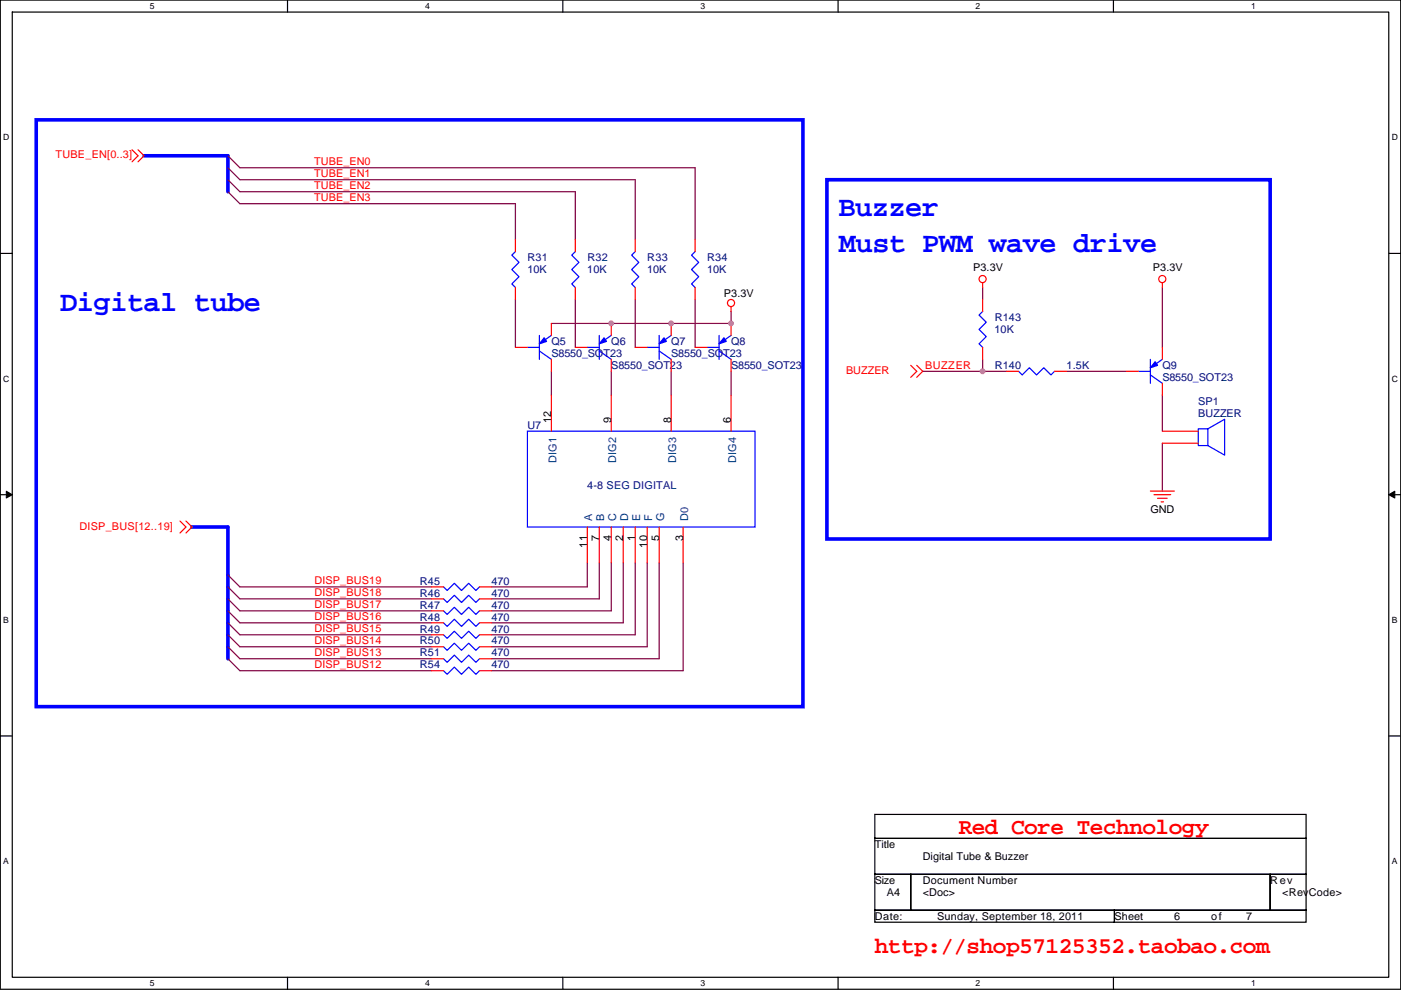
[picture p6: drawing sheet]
<svg xmlns="http://www.w3.org/2000/svg" width="297mm" height="210mm" viewBox="0 0 297 210" stroke-linecap="round" stroke-linejoin="round" font-family="sans-serif">
<path d="M.1 0h296.9v209.8h-296.9zM2.6 2.6h291.8v204.7h-291.8z" fill="none" stroke="#000" stroke-width=".25"/>
<g fill="#fff">
<path d="M31.8 .3h1v2h-1z"/>
<path d="M31.8 207.5h1v2.1h-1z"/>
</g>
<path d="M61 0v2.6M61 207.3v2.5" fill="none" stroke="#000" stroke-width=".25"/>
<g fill="#fff">
<path d="M90.1 .3h1v2h-1z"/>
<path d="M90.1 207.5h1v2.1h-1z"/>
</g>
<path d="M119.3 0v2.6M119.3 207.3v2.5" fill="none" stroke="#000" stroke-width=".25"/>
<g fill="#fff">
<path d="M148.5 .3h1v2h-1z"/>
<path d="M148.5 207.5h1v2.1h-1z"/>
</g>
<path d="M177.7 0v2.6M177.7 207.3v2.5" fill="none" stroke="#000" stroke-width=".25"/>
<g fill="#fff">
<path d="M206.9 .3h1v2h-1z"/>
<path d="M206.9 207.5h1v2.1h-1z"/>
</g>
<path d="M236.1 0v2.6M236.1 207.3v2.5" fill="none" stroke="#000" stroke-width=".25"/>
<g fill="#fff">
<path d="M265.2 .3h1v2h-1z"/>
<path d="M265.2 207.5h1v2.1h-1z"/>
<path d="M.7 28.2h1.3v2h-1.3z"/>
<path d="M295.1 28.2h1.3v2h-1.3z"/>
<path d="M.7 79.3h1.3v2.1h-1.3z"/>
<path d="M295.1 79.3h1.3v2.1h-1.3z"/>
</g>
<path d="M.1 53.7h2.5M294.4 53.7h2.6" fill="none" stroke="#000" stroke-width=".25"/>
<g fill="#fff">
<path d="M.7 130.5h1.2v2h-1.2z"/>
<path d="M295.1 130.5h1.2v2h-1.2z"/>
</g>
<path d="M.1 104.9h2.5M294.4 104.9h2.6" fill="none" stroke="#000" stroke-width=".25"/>
<path d="M1.3 104.2l1.3 .7-1.3 .7zM294.4 104.9l1.3-.7v1.4z" fill="#000" stroke="#000" stroke-width=".21"/>
<g fill="#fff">
<path d="M.7 181.7h1.2v2h-1.2z"/>
<path d="M295.1 181.7h1.2v2h-1.2z"/>
</g>
<path d="M.1 156.1h2.5M294.4 156.1h2.6M185.5 172.7h91.4v5.1h-91.4zM185.5 177.8h91.4v7.6h-91.4zM185.5 185.4h7.6v7.7h-7.6zM185.5 193.1h50.8v2.5h-50.8zM193.1 185.4h76.2v7.7h-76.2zM236.3 193.1h40.6v2.5h-40.6zM269.3 185.4h7.6v7.7h-7.6z" fill="none" stroke="#000" stroke-width=".25"/>
<g fill="none" stroke="#800040" stroke-width=".25">
<path d="M48.3 38.1l2.6 2.6h71.1v10.1M48.3 33l2.6 2.6h96.5v15.2M48.3 35.6l2.6 2.5h83.8v12.7M48.3 40.7l2.6 2.5h58.4v7.6M109.3 63.5v10.2M116.9 78.8v5M122 63.5v10.2M129.6 78.8v5M134.7 63.5v10.2M142.3 78.8v5M147.4 63.5v10.2M155 78.8v5"/>
<path d="M155 66.1v2.5h-38.1M195.6 78.8h12.7M208.3 61v2.5M208.3 76.2v2.6M208.3 78.8h5.1M226.1 78.8h12.7M246.4 61v12.7M246.4 94v10.2M246.4 83.8v7.7M124.5 119.4v5.1h-20.3M127.1 119.4v7.6h-22.9M129.6 119.4v10.2h-25.4"/>
<path d="M132.1 119.4v12.7h-27.9M134.7 119.4v15.2h-30.5M137.2 119.4v17.8h-33M139.8 119.4v20.3h-35.6M144.8 119.4v22.9h-40.6M48.3 121.9l2.6 2.6h40.6M48.3 132.1l2.6 2.5h40.6M48.3 134.6l2.6 2.6h40.6M48.3 137.2l2.6 2.5h40.6M48.3 127l2.6 2.6h40.6M48.3 129.6l2.6 2.5h40.6M48.3 139.7l2.6 2.6h40.6"/>
<path d="M48.3 124.5l2.6 2.5h40.6"/>
</g>
<path d="M7.7 25.4h162.5v124.5h-162.5zM30.5 33h17.8v7.7M175.3 38.1h94v76.2h-94zM40.7 111.8h7.6v27.9" fill="none" stroke="#00f" stroke-width=".76"/>
<g fill="none" stroke="#f00" stroke-width=".25">
<path d="M28 31.8l1.3 1.2-1.3 1.3M29.3 31.8l1.2 1.2-1.2 1.3M109.3 50.8v2.6M122 50.8v2.6M134.7 50.8v2.6M147.4 50.8v2.6M208.3 60v1M246.4 60v1M109.3 61v2.5M109.3 73.7h2.5M116.9 68.6v2.5M116.9 76.2v2.6"/>
<path d="M122 61v2.5M122 73.7h2.5M129.6 68.6v2.5M129.6 76.2v2.6M134.7 61v2.5M134.7 73.7h2.5M142.3 68.6v2.5M142.3 76.2v2.6M147.4 61v2.5M147.4 73.7h2.5M155 65v1.1M155 68.6v2.5"/>
<path d="M155 76.2v2.6M193.1 77.5l1.3 1.3-1.3 1.2M194.4 77.5l1.2 1.3-1.2 1.2M208.3 63.5v2.6M208.3 73.7v2.5M213.4 78.8h2.6M223.6 78.8h2.5M238.8 78.8h2.6M246.4 73.7v2.5M116.9 83.8v7.7M129.6 83.8v7.7M142.3 83.8v7.7"/>
<path d="M155 83.8v7.7M246.4 91.5h7.7M246.4 94h7.7M246.4 81.3v2.5M38.2 110.5l1.2 1.3-1.2 1.3M39.4 110.5l1.3 1.3-1.3 1.3M124.5 111.8v7.6M127.1 111.8v7.6M129.6 111.8v7.6M132.1 111.8v7.6M134.7 111.8v7.6M137.2 111.8v7.6"/>
<path d="M139.8 111.8v7.6M144.8 111.8v7.6M243.9 104.2h5.1M244.7 104.9h3.5M245.4 105.7h2.1M246.2 106.4h.5M91.5 132.1h2.5M91.5 139.7h2.5M91.5 127h2.5M91.5 134.6h2.5M91.5 124.5h2.5M91.5 129.6h2.5"/>
<path d="M91.5 137.2h2.5M101.7 132.1h2.5M101.7 139.7h2.5M101.7 127h2.5M101.7 134.6h2.5M101.7 124.5h2.5M101.7 129.6h2.5M101.7 137.2h2.5M91.5 142.3h2.5M101.7 142.3h2.5"/>
<circle cx="208.3" cy="59.2" r=".76"/>
<circle cx="246.4" cy="59.2" r=".76"/>
<circle cx="155" cy="64.3" r=".76"/>
</g>
<g fill="none" stroke="#00f" stroke-width=".25">
<path d="M109.3 53.4l-.8 .7 1.5 1.5-1.5 1.6 1.5 1.5-1.5 1.5 .8 .8M122 53.4l-.8 .7 1.5 1.5-1.5 1.6 1.5 1.5-1.5 1.5 .8 .8M134.7 53.4l-.8 .7 1.5 1.5-1.5 1.6 1.5 1.5-1.5 1.5 .8 .8M147.4 53.4l-.8 .7 1.5 1.5-1.5 1.6 1.5 1.5-1.5 1.5 .8 .8M111.8 73.7h2.6M114.4 71.1v5.1M114.4 74.4l2.5 1.8M116.9 71.1l-2.5 1.8M124.5 73.7h2.6M127.1 71.1v5.1M127.1 74.4l2.5 1.8M129.6 71.1l-2.5 1.8"/>
<path d="M137.2 73.7h2.6M139.8 71.1v5.1M139.8 74.4l2.5 1.8M142.3 71.1l-2.5 1.8M149.9 73.7h2.6M152.5 71.1v5.1M152.5 74.4l2.5 1.8M155 71.1l-2.5 1.8M208.3 66.1l-.7 .7 1.5 1.5-1.5 1.6 1.5 1.5-1.5 1.5 .7 .8M216 78.8l.7 .7 1.5-1.5 1.6 1.5 1.5-1.5 1.5 1.5 .8-.7M241.4 78.8h2.5M243.9 76.2v5.1"/>
<path d="M243.9 79.5l2.5 1.8M246.4 76.2l-2.5 1.8M111.8 91.5h48.3v20.3h-48.3zM256.1 91l3.5-2.1v7.6l-3.5-2v-3.5h-2v3.5h2M94 132.1l.8 .8 1.5-1.6 1.6 1.6 1.5-1.6 1.5 1.6 .8-.8M94 139.7l.8 .8 1.5-1.5 1.6 1.5 1.5-1.5 1.5 1.5 .8-.8M94 127l.8 .8 1.5-1.5 1.6 1.5 1.5-1.5 1.5 1.5 .8-.8M94 134.6l.8 .8 1.5-1.5 1.6 1.5 1.5-1.5 1.5 1.5 .8-.8M94 124.5l.8 .7 1.5-1.5 1.6 1.5 1.5-1.5 1.5 1.5 .8-.7M94 129.6l.8 .7 1.5-1.5 1.6 1.5 1.5-1.5 1.5 1.5 .8-.7M94 137.2l.8 .7 1.5-1.5 1.6 1.5 1.5-1.5 1.5 1.5 .8-.7M94 142.3l.8 .7 1.5-1.5 1.6 1.5 1.5-1.5 1.5 1.5 .8-.7"/>
</g>
<g fill="#00f" stroke="#00f" stroke-width=".25">
<path d="M128.1 71.6l.5 .8-1.5 .5z" fill-rule="evenodd"/>
<path d="M153.5 71.6l.5 .8-1.5 .5z" fill-rule="evenodd"/>
<path d="M244.9 76.7l.5 .8-1.5 .5z" fill-rule="evenodd"/>
<path d="M115.4 71.6l.5 .8-1.5 .5z" fill-rule="evenodd"/>
<path d="M140.8 71.6l.5 .8-1.5 .5z" fill-rule="evenodd"/>
</g>
<g fill="#f0f" stroke="#f0f" stroke-width=".25">
<circle cx="129.6" cy="68.6" r=".5"/>
<circle cx="155" cy="68.6" r=".5"/>
<circle cx="142.3" cy="68.6" r=".5"/>
<circle cx="208.3" cy="78.7" r=".5"/>
</g>
<g font-size="6.1" fill="#00f">
<text x="177.8" y="45.7">Buzzer</text>
<text x="177.9" y="53.4">Must PWM wave drive</text>
<text x="12.8" y="66.1">Digital tube</text>
</g>
<g font-size="4.8" fill="#f00">
<text x="203.3" y="176.8">Red Core Technology</text>
<text x="185.5" y="202.2">http://shop57125352.taobao.com</text>
</g>
<g font-size="2.3" fill="#f00">
<text x="11.7" y="33.6">TUBE_EN[0..3]</text>
<text x="66.6" y="35.1">TUBE_EN0</text>
<text x="66.6" y="40.2">TUBE_EN2</text>
<text x="66.6" y="37.6">TUBE_EN1</text>
<text x="66.6" y="42.7">TUBE_EN3</text>
<text x="179.4" y="79.3">BUZZER</text>
<text x="196.1" y="78.3">BUZZER</text>
<text x="16.8" y="112.3">DISP_BUS[12..19]</text>
<text x="66.7" y="124">DISP_BUS19</text>
<text x="66.7" y="129.1">DISP_BUS17</text>
<text x="66.7" y="131.6">DISP_BUS16</text>
<text x="66.7" y="126.5">DISP_BUS18</text>
<text x="66.7" y="134.1">DISP_BUS15</text>
<text x="66.7" y="136.7">DISP_BUS14</text>
<text x="66.7" y="139.2">DISP_BUS13</text>
<text x="66.7" y="141.8">DISP_BUS12</text>
</g>
<g font-size="2.3" fill="#000080">
<text x="111.8" y="58">10K</text>
<text x="111.8" y="55.4">R31</text>
<text x="124.5" y="58">10K</text>
<text x="124.5" y="55.4">R32</text>
<text x="137.2" y="58">10K</text>
<text x="137.2" y="55.4">R33</text>
<text x="149.9" y="58">10K</text>
<text x="149.9" y="55.4">R34</text>
<text x="210.9" y="70.7">10K</text>
<text x="210.9" y="68.1">R143</text>
<text x="116.9" y="73.2">Q5</text>
<text x="116.9" y="75.7">S8550_SOT23</text>
<text x="129.6" y="73.2">Q6</text>
<text x="142.3" y="73.2">Q7</text>
<text x="142.3" y="75.7">S8550_SOT23</text>
<text x="155" y="73.2">Q8</text>
<text x="129.6" y="78.3">S8550_SOT23</text>
<text x="155" y="78.3">S8550_SOT23</text>
<text x="210.9" y="78.3">R140</text>
<text x="226.1" y="78.3">1.5K</text>
<text x="246.4" y="78.3">Q9</text>
<text x="246.4" y="80.8">S8550_SOT23</text>
<text x="254.1" y="85.9">SP1</text>
<text x="254.1" y="88.4">BUZZER</text>
<text x="111.8" y="91">U7</text>
<text x="124.5" y="103.7">4-8 SEG DIGITAL</text>
<text x="89" y="124">R45</text>
<text x="104.2" y="124">470</text>
<text x="89" y="131.6">R48</text>
<text x="89" y="126.5">R46</text>
<text x="89" y="129.1">R47</text>
<text x="104.2" y="131.6">470</text>
<text x="104.2" y="126.5">470</text>
<text x="104.2" y="129.1">470</text>
<text x="89" y="134.2">R49</text>
<text x="89" y="136.7">R50</text>
<text x="104.2" y="134.2">470</text>
<text x="104.2" y="136.7">470</text>
<text x="89" y="139.2">R51</text>
<text x="89" y="141.8">R54</text>
<text x="104.2" y="139.2">470</text>
<text x="104.2" y="141.8">470</text>
</g>
<g font-size="2.3">
<text x="206.3" y="57.4">P3.3V</text>
<text x="244.4" y="57.4">P3.3V</text>
<text x="153.5" y="63">P3.3V</text>
<text x="116.9" y="89.7" transform="rotate(-90 116.9 89.7)">12</text>
<text x="129.6" y="89.7" transform="rotate(-90 129.6 89.7)">9</text>
<text x="142.3" y="89.7" transform="rotate(-90 142.3 89.7)">8</text>
<text x="155" y="89.7" transform="rotate(-90 155 89.7)">6</text>
<text x="243.9" y="108.8">GND</text>
<text x="124.5" y="116.1" transform="rotate(-90 124.5 116.1)">11</text>
<text x="127" y="114.9" transform="rotate(-90 127 114.9)">7</text>
<text x="129.6" y="114.9" transform="rotate(-90 129.6 114.9)">4</text>
<text x="132.1" y="114.9" transform="rotate(-90 132.1 114.9)">2</text>
<text x="134.7" y="114.9" transform="rotate(-90 134.7 114.9)">1</text>
<text x="137.2" y="116.1" transform="rotate(-90 137.2 116.1)">10</text>
<text x="139.7" y="114.9" transform="rotate(-90 139.7 114.9)">5</text>
<text x="144.8" y="114.9" transform="rotate(-90 144.8 114.9)">3</text>
<text x="185.5" y="179.9">Title</text>
<text x="195.6" y="182.4">Digital Tube &amp; Buzzer</text>
<text x="185.5" y="187.5">Size</text>
<text x="188" y="190">A4</text>
<text x="195.6" y="190">&lt;Doc&gt;</text>
<text x="195.7" y="187.5">Document Number</text>
<text x="269.3" y="187.5">R ev</text>
<text x="271.8" y="190">&lt;RevCode&gt;</text>
<text x="185.5" y="195.1">Date:</text>
<text x="198.7" y="195.1">Sunday, September 18, 2011</text>
<text x="236.3" y="195.1">Sheet</text>
<text x="249" y="195.1">6</text>
<text x="256.8" y="195.1">of</text>
<text x="264.2" y="195.1">7</text>
</g>
<g font-size="2.3" fill="#004080">
<text x="118" y="98.1" transform="rotate(-90 118 98.1)">DIG1</text>
<text x="130.7" y="98.1" transform="rotate(-90 130.7 98.1)">DIG2</text>
<text x="143.4" y="98.1" transform="rotate(-90 143.4 98.1)">DIG3</text>
<text x="156.1" y="98.1" transform="rotate(-90 156.1 98.1)">DIG4</text>
<text x="125.6" y="110.5" transform="rotate(-90 125.6 110.5)">A</text>
<text x="128.1" y="110.5" transform="rotate(-90 128.1 110.5)">B</text>
<text x="130.7" y="110.5" transform="rotate(-90 130.7 110.5)">C</text>
<text x="133.2" y="110.5" transform="rotate(-90 133.2 110.5)">D</text>
<text x="135.7" y="110.5" transform="rotate(-90 135.7 110.5)">E</text>
<text x="138.3" y="110.5" transform="rotate(-90 138.3 110.5)">F</text>
<text x="140.8" y="110.5" transform="rotate(-90 140.8 110.5)">G</text>
<text x="145.9" y="110.5" transform="rotate(-90 145.9 110.5)">D0</text>
</g>
<g font-size="1.8">
<text x="31.8" y="1.9">5</text>
<text x="90.1" y="1.9">4</text>
<text x="148.5" y="1.9">3</text>
<text x="206.9" y="1.9">2</text>
<text x="265.2" y="1.9">1</text>
<text x=".7" y="29.8">D</text>
<text x="295.1" y="29.8">D</text>
<text x=".7" y="81">C</text>
<text x="295.1" y="81">C</text>
<text x=".7" y="132.1">B</text>
<text x="295.1" y="132.1">B</text>
<text x=".7" y="183.3">A</text>
<text x="295.1" y="183.3">A</text>
<text x="31.8" y="209.2">5</text>
<text x="90.1" y="209.2">4</text>
<text x="148.5" y="209.2">3</text>
<text x="206.9" y="209.2">2</text>
<text x="265.2" y="209.2">1</text>
</g>
</svg>
